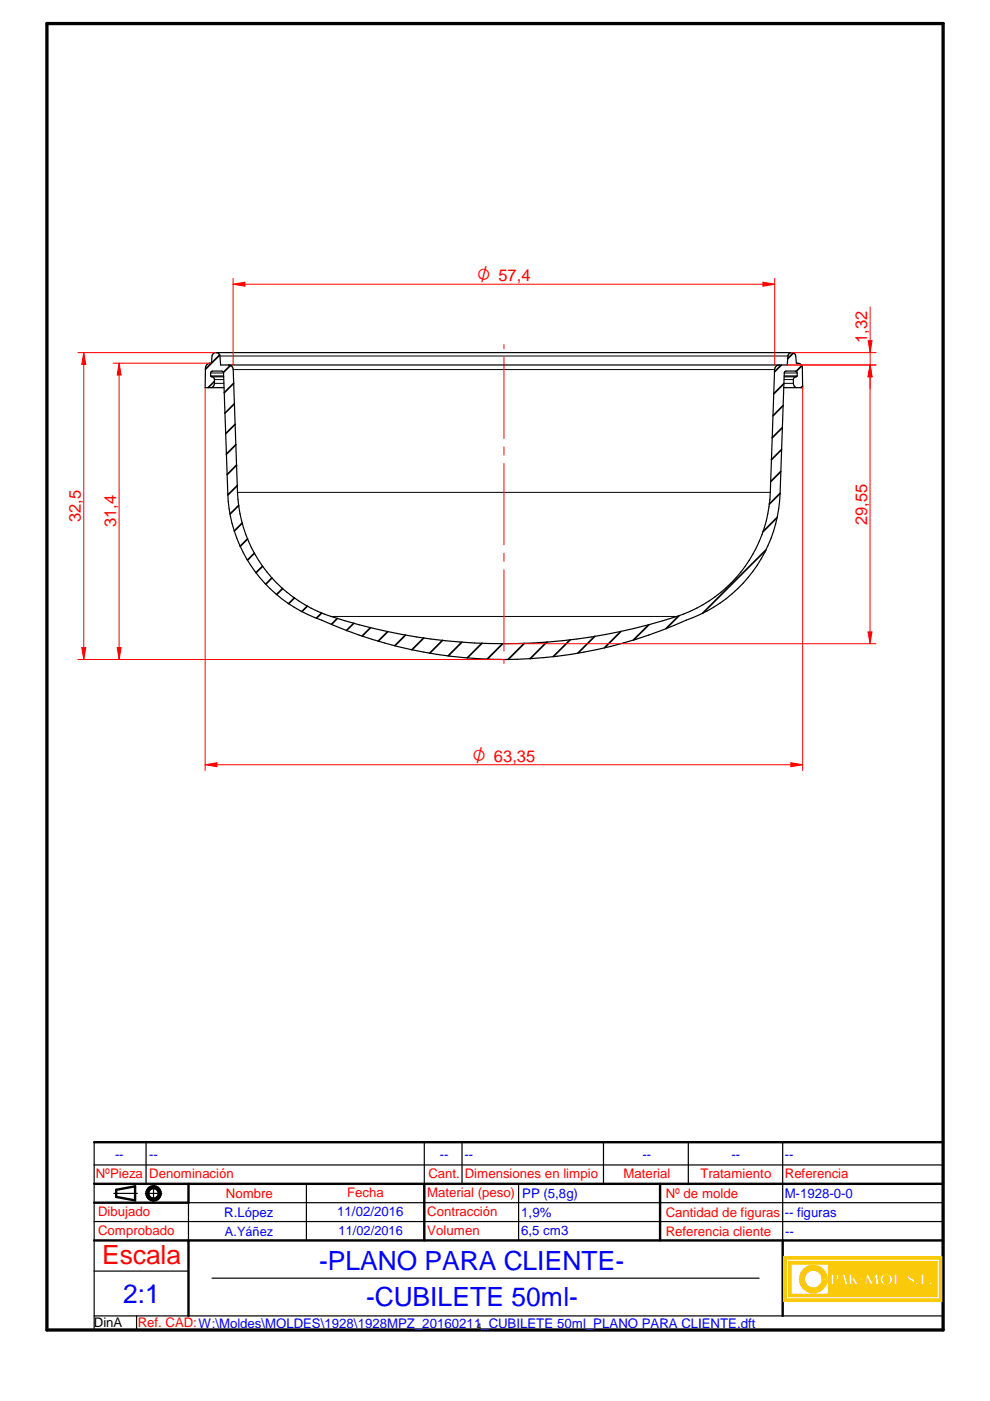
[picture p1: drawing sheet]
<svg xmlns="http://www.w3.org/2000/svg" width="210mm" height="297mm" viewBox="0 0 210 297" stroke-linecap="round" stroke-linejoin="round" font-family="sans-serif">
<path d="M9.9 5h190.1v277h-190.1z" fill="none" stroke="#000" stroke-width=".7"/>
<g fill="none" stroke="#000" stroke-width=".51">
<path d="M20 255h20M20 251h180M24.6 252.3v1.5M28.6 251.5v3M140 251v12M20 263h180M165.9 263v16"/>
<circle cx="32.5" cy="253" r="1.13"/>
<circle cx="32.6" cy="253" r="1.5"/>
</g>
<g fill="none" stroke="#000" stroke-width=".25">
<path d="M20 242.2v39.8h180v-39.8M20 247h180M20 259h180M24.1 253h5M30.8 253h3.5M31 242.2v8.8M32.6 251.3v3.5M40 255v8M65 251v12M98 242.2v8.8M110 251v12M128 242.2v8.8"/>
<path d="M145.9 242.2v8.8M165.9 242.2v20.8M20 279h180M20 269.5h20M29 279v3M45 271h116"/>
</g>
<g fill="#faca0a">
<path d="M166.2 266.4v9.5h33.5v-9.5zM166.7 267h32.5v8.4h-32.5z" fill-rule="evenodd"/>
<path d="M167.2 267.5v7.4h31.5v-7.4zM194.1 272.1a.3 .3 0 0 1 .6 0 .3 .3 0 0 1-.6 0zM195.3 270.1h.6v2h.9v.3h-1.5zM197 272.1a.3 .3 0 0 1 .6 0 .3 .3 0 0 1-.6 0zM167.7 268h7.9v6.4h-7.9zM176.1 270.1h1.2a.66 .66 0 0 1 .6 .8 .66 .66 0 0 1-.8 .5h-.3v1h-.7zM178.6 270.1h.6l.6 2.3h-.6l-.2-.5h-.7l-.1 .5h-.3zM180 270.1h.6v1l.8-1h.3l-.6 .7 .9 1.6h-.7l-.6-1-.1 1h-.6zM182.1 271h.8v.3h-.8zM183.7 270.1h.4l.8 1.5 .8-1.5h.4l.3 2.3h-.7l-.1-1.4-.8 1.4h-.2l-.7-1.4-.1 1.4h-.5zM187 270.3a1.28 1.28 0 0 1 1.9 .2 1.28 1.28 0 0 1-.2 1.8 1.27 1.27 0 0 1-1.8-.2 1.27 1.27 0 0 1 .1-1.8zM189.6 270.1h.6v2h.9v.3h-1.5zM192.6 270.3a.8 .8 0 0 1 1.3 .5h-.3a.4 .4 0 0 0-.3-.5 .4 .4 0 0 0-.5 .4l.1 .1a.9 .9 0 0 1 .9 .4 .9 .9 0 0 1 0 1 .83 .83 0 0 1-.9 .2 .83 .83 0 0 1-.6-.8h.4a.41 .41 0 0 0 .2 .6 .41 .41 0 0 0 .5-.4l-.1-.1a.9 .9 0 0 1-.7-1.4z" fill-rule="evenodd"/>
</g>
<g fill="none" stroke="#faca0a" stroke-width=".25">
<path d="M176.1 270.1h1.2a.66 .66 0 0 1 .6 .8 .66 .66 0 0 1-.8 .5h-.3v1h-.7zM178.6 270.1h.6l.6 2.3h-.6l-.2-.5h-.7l-.1 .5h-.3zM180 270.1h.6v1l.8-1h.3l-.6 .7 .9 1.6h-.7l-.6-1-.1 1h-.6zM183.7 270.1h.4l.8 1.5 .8-1.5h.4l.3 2.3h-.7l-.1-1.4-.8 1.4h-.2l-.7-1.4-.1 1.4h-.5zM187 270.3a1.28 1.28 0 0 1 1.9 .2 1.28 1.28 0 0 1-.2 1.8 1.27 1.27 0 0 1-1.8-.2 1.27 1.27 0 0 1 .1-1.8zM193.1 272.2l-.5-.2 .1-.4h-.4a.82 .82 0 0 0 .5 .8 .82 .82 0 0 0 .9-.2M193.1 272.2h.1M193.1 270.9l-.3-.2a.4 .4 0 0 1 .5-.4 .4 .4 0 0 1 .3 .5h.3a.74 .74 0 0 0-.8-.7 .74 .74 0 0 0-.7 .7 .74 .74 0 0 0 .7 .8l.4 .3M193.2 270.9h.1M193.2 270.9a.78 .78 0 0 1 .7 .5 .78 .78 0 0 1-.1 .8M193.5 271.9h.1M193.5 271.9l-.4 .3"/>
<path d="M193.7 272.2h.1"/>
</g>
<path d="M170.5 269a2.91 2.91 0 0 1 3.1-.5 2.91 2.91 0 0 1 1.7 2.5h-1a1.89 1.89 0 0 0-2.8-1.4 1.89 1.89 0 0 0 0 3.2 1.89 1.89 0 0 0 2.8-1.5h1a2.91 2.91 0 0 1-4.1 2.5 2.91 2.91 0 0 1-.7-4.8z" fill-rule="evenodd" fill="#faca0a"/>
<path d="M170.5 269a2.91 2.91 0 0 1 3.1-.5 2.91 2.91 0 0 1 1.7 2.5h-1a1.89 1.89 0 0 0-2.8-1.4 1.89 1.89 0 0 0 0 3.2 1.89 1.89 0 0 0 2.8-1.5h1a2.91 2.91 0 0 1-4.1 2.5 2.91 2.91 0 0 1-.7-4.8z" fill="none" stroke="#faca0a" stroke-width=".25"/>
<path d="M176.8 270.3a.46 .46 0 0 1 .5 .5 .46 .46 0 0 1-.5 .5z" fill-rule="evenodd" fill="#faca0a"/>
<path d="M176.8 270.3a.46 .46 0 0 1 .5 .5 .46 .46 0 0 1-.5 .5z" fill="none" stroke="#faca0a" stroke-width=".25"/>
<path d="M178.7 270.7l.3 1h-.6z" fill="#faca0a"/>
<path d="M178.7 270.7l.3 1h-.6z" fill="none" stroke="#faca0a" stroke-width=".25"/>
<path d="M187.5 270.5a.75 .75 0 0 1 .9 .1 .75 .75 0 0 1 .2 .9 .68 .68 0 0 1-.7 .7 .68 .68 0 0 1-.7-.7l.1-.6z" fill-rule="evenodd" fill="#faca0a"/>
<g fill="none" stroke="#faca0a" stroke-width=".25">
<path d="M166.2 266.4h33.5v9.5h-33.5zM166.7 267h32.5v8.4h-32.5zM167.2 267.5h31.5v7.4h-31.5zM167.7 268h7.9v6.4h-7.9zM182.1 271h.8v.3h-.8zM187.5 270.5a.75 .75 0 0 1 .9 .1 .75 .75 0 0 1 .2 .9 .68 .68 0 0 1-.7 .7 .68 .68 0 0 1-.7-.7l.1-.6zM189.6 270.1h.6v2h.9v.3h-1.5zM195.3 270.1h.6v2h.9v.3h-1.5z"/>
<circle cx="194.4" cy="272.1" r=".29"/>
<circle cx="197.3" cy="272.1" r=".3"/>
</g>
<path d="M20 242.2h180M24.6 253.8l4 .7M28.6 251.5l-4 .8M40 251v4M90 251v12M40 263v16" fill="none" stroke="#000" stroke-width=".51"/>
<path d="M44.9 79.9l-.2-.2v-.6l.2-.4h2.1l.3 .2 1 25.8a29.4 29.4 0 0 0 19.9 26.8 93.8 93.8 0 0 0 77.3 0 29.5 29.5 0 0 0 19.9-26.8l.9-25.8 .4-.2h2.1l.2 .4v.6l-.2 .2M44.9 79.9h2.5M44.9 79.9a.58 .58 0 0 1 .6 .6 1.42 1.42 0 0 1-.6 1.7M45.8 74.8l.5 .1 .3 .3 .2 2.2h120.1l.2-2.2 .3-.3 .5-.1M48.5 77.4a1.02 1.02 0 0 1 .9 1l1 26a29 29 0 0 0 22.8 27.2 118.8 118.8 0 0 0 71.7-1.4 28.7 28.7 0 0 0 18.4-25.8l.9-26a.98 .98 0 0 1 1-1M166.3 79.9h2.5M168.8 79.9a.61 .61 0 0 0-.6 .6 1.39 1.39 0 0 0 .6 1.7M47.5 82.2h-4l.1-4.2a1.06 1.06 0 0 1 1.2-1l.2-1.8 .3-.3 .5-.1h122.1l.5 .1 .3 .3 .1 1.8a1.06 1.06 0 0 1 1.3 1l.1 4.2h-4M40 255h160M90 242.2v8.8" fill="none" stroke="#000" stroke-width=".25"/>
<g fill="none" stroke="#000" stroke-width=".36">
<path d="M46.6 75.3l-3 3M48.9 77.5l-1.5 1.5M165.7 77.4l-1.5 1.4M168.2 74.8l-1.2 1.3M170 77.6l-1.2 1.1M45.5 80.9l-1.4 1.3M49.6 81.3l-2.1 2M49.7 85.6l-2 2M49.9 89.9l-2 2M50 94.3l-2 2M50.2 98.6l-2 2M165.5 100l-2.1 2.1"/>
<path d="M165.7 95.3l-2.1 2.2M165.9 90.7l-2.2 2.1M166 86l-2.1 2.2M166.2 81.3l-2.2 2.2M170.2 81.9l-.4 .3M50.3 103l-2 1.9M50.6 107.2l-1.8 1.8M51.4 110.9l-1.7 1.7M52.5 114.3l-1.6 1.5M53.9 117.3l-1.4 1.5M162.4 116.6l-13.5 13.4M164.8 109.7l-3 3"/>
<path d="M165.4 104.6l-2.3 2.3M55.7 120.1l-1.4 1.3M57.7 122.5l-1.4 1.4M59.9 124.8l-1.2 1.2M62.4 126.8l-1.2 1.2M65.2 128.5l-1.2 1.2M68.2 130l-1.1 1.1M71.5 131.1l-1.2 1.3M75 132.1l-1.5 1.6M78.6 133.1l-1.8 1.8M82.2 133.9l-2 2M86 134.6l-2.3 2.3"/>
<path d="M89.9 135.3l-2.6 2.5M93.8 135.8l-2.7 2.7M97.9 136.1l-2.9 3M102.2 136.4l-3.1 3.1M106.6 136.5l-3.3 3.2M111.2 136.4l-3.4 3.4M115.9 136.1l-3.5 3.6M120.9 135.7l-3.6 3.5M126.1 134.9l-3.6 3.6M131.6 133.9l-3.4 3.4M137.6 132.5l-3.3 3.2M144 130.5l-2.8 2.8"/>
</g>
<path d="M44.7 79.1h2.7M44.7 79.7h2.7M46.6 75.5h120.5M49.4 78.4h114.8M166.3 79.7h2.7M166.3 79.1h2.7M45.5 80.5h2M45.5 81.3h2M166.2 81.3h2M166.2 80.5h2M50.4 104.4h112.9M70.2 130.7h73.3" fill="none" stroke="#000" stroke-width=".21"/>
<path d="M106.8 73.1v.9M106.8 75.7v17.3M106.8 94.8v1.7M106.8 98.3v17.2M106.8 117.3v1.7M24.8 137.3h.9l-.4 2.5zM106.8 120.8v17.2M106.8 139.8v.9" fill="none" stroke="#f00" stroke-width=".21"/>
<path d="M24.8 137.3h.9l-.4 2.5z" fill="#f00"/>
<path d="M25.3 77l.4 2.5h-.9z" fill="none" stroke="#f00" stroke-width=".21"/>
<path d="M25.3 77l.4 2.5h-.9z" fill="#f00"/>
<path d="M17.8 74.8l.4 2.5h-.9zM24 77h20.6M25.3 77v62.8M24 139.8h82.8" fill="none" stroke="#f00" stroke-width=".21"/>
<path d="M17.8 74.8l.4 2.5h-.9z" fill="#f00"/>
<path d="M17.3 137.3h.9l-.4 2.5z" fill="none" stroke="#f00" stroke-width=".21"/>
<path d="M17.3 137.3h.9l-.4 2.5z" fill="#f00"/>
<path d="M16.5 74.8h29.3M17.8 74.8v65M16.5 139.8h90.3M43.5 162.1l2.5-.4v.9z" fill="none" stroke="#f00" stroke-width=".21"/>
<path d="M43.5 162.1l2.5-.4v.9z" fill="#f00"/>
<path d="M167.7 161.7l2.5 .4-2.5 .5z" fill="none" stroke="#f00" stroke-width=".21"/>
<path d="M167.7 161.7l2.5 .4-2.5 .5z" fill="#f00"/>
<path d="M184.5 77.4l.4 2.5h-.9zM43.5 82.2v81.2M170.2 82.2v81.2M43.5 162.1h126.7" fill="none" stroke="#f00" stroke-width=".21"/>
<path d="M184.5 77.4l.4 2.5h-.9z" fill="#f00"/>
<path d="M184 134h.9l-.4 2.5z" fill="none" stroke="#f00" stroke-width=".21"/>
<path d="M184 134h.9l-.4 2.5z" fill="#f00"/>
<path d="M166.9 77.4h18.8M184.5 77.4v59.1M184.5 77.4l.4 2.5h-.8zM106.8 136.5h78.9" fill="none" stroke="#f00" stroke-width=".21"/>
<path d="M184.5 77.4l.4 2.5h-.8z" fill="#f00"/>
<path d="M184.1 72.2h.8l-.4 2.6z" fill="none" stroke="#f00" stroke-width=".21"/>
<path d="M184.1 72.2h.8l-.4 2.6z" fill="#f00"/>
<path d="M49.4 60.3l2.5-.5v.9zM166.9 77.4h18.8M167.9 74.8h17.8M184.5 65.1v17.3" fill="none" stroke="#f00" stroke-width=".21"/>
<path d="M49.4 60.3l2.5-.5v.9z" fill="#f00"/>
<path d="M161.8 59.8l2.5 .5-2.5 .4z" fill="none" stroke="#f00" stroke-width=".21"/>
<path d="M161.8 59.8l2.5 .5-2.5 .4z" fill="#f00"/>
<path d="M49.4 59v18.4M164.3 59v18.4M49.4 60.3h114.9" fill="none" stroke="#f00" stroke-width=".21"/>
<text font-size="5.6" fill="#f00" x="21.6" y="268.1">Escala</text>
<g font-size="5.6" fill="#00f">
<text x="67.7" y="269.4">-PLANO PARA CLIENTE-</text>
<text x="26.1" y="276.2">2:1</text>
<text x="77.7" y="276.9">-CUBILETE 50ml-</text>
</g>
<g font-size="3.9" fill="#f00">
<text x="101.2" y="59.6">O 57,4</text>
<text x="100.2" y="161.5">O 63,35</text>
</g>
<g font-size="3.5" fill="#f00">
<text x="183.9" y="72.8" transform="rotate(-90 183.9 72.8)">1,32</text>
<text x="17.1" y="110.7" transform="rotate(-90 17.1 110.7)">32,5</text>
<text x="24.6" y="111.8" transform="rotate(-90 24.6 111.8)">31,4</text>
<text x="183.8" y="111.3" transform="rotate(-90 183.8 111.3)">29,55</text>
</g>
<g font-size="2.8" fill="#00f">
<text x="24.4" y="245.7">--</text>
<text x="31.6" y="245.7">--</text>
<text x="93.3" y="245.7">--</text>
<text x="98.5" y="245.7">--</text>
<text x="136.2" y="245.7">--</text>
<text x="155.1" y="245.7">--</text>
<text x="166.4" y="245.7">--</text>
<text x="47.5" y="258">R.López</text>
<text x="71.5" y="257.9">11/02/2016</text>
<text x="110.5" y="257.9">1,9%</text>
<text x="110.7" y="254">PP (5,8g)</text>
<text x="166.4" y="254">M-1928-0-0</text>
<text x="166.4" y="257.9">-- figuras</text>
<text x="110.5" y="261.9">6,5 cm3</text>
<text x="166.5" y="262.1">--</text>
</g>
<g font-size="2.8" fill="#f00">
<text x="20.3" y="249.7">NºPieza</text>
<text x="31.6" y="249.7">Denominación</text>
<text x="90.8" y="249.7">Cant.</text>
<text x="98.5" y="249.7">Dimensiones en limpio</text>
<text x="132.2" y="249.7">Material</text>
<text x="148.5" y="249.7">Tratamiento</text>
<text x="166.4" y="249.7">Referencia</text>
<text x="20.8" y="257.9">Dibujado</text>
<text x="47.9" y="254">Nombre</text>
<text x="73.6" y="253.8">Fecha</text>
<text x="90.6" y="253.9">Material (peso)</text>
<text x="90.6" y="257.9">Contracción</text>
<text x="141.1" y="254">Nº de molde</text>
<text x="141.1" y="257.9">Cantidad de figuras</text>
<text x="20.8" y="261.9">Comprobado</text>
<text x="90.6" y="261.9">Volumen</text>
<text x="141.1" y="262">Referencia cliente</text>
<text x="29.2" y="281.4">Ref. CAD:W:\Moldes\MOLDES\1928\1928MPZ_20160211_CUBILETE 50ml_PLANO PARA CLIENTE.dft</text>
</g>
<text font-size="2.8" x="19.9" y="281.4">DinA</text>
<g font-size="2.7" fill="#00f">
<text x="47.7" y="262">A.Yáñez</text>
<text x="71.8" y="261.9">11/02/2016</text>
</g>
<text font-size="1.7" x="101.1" y="281.7">4</text>
</svg>
